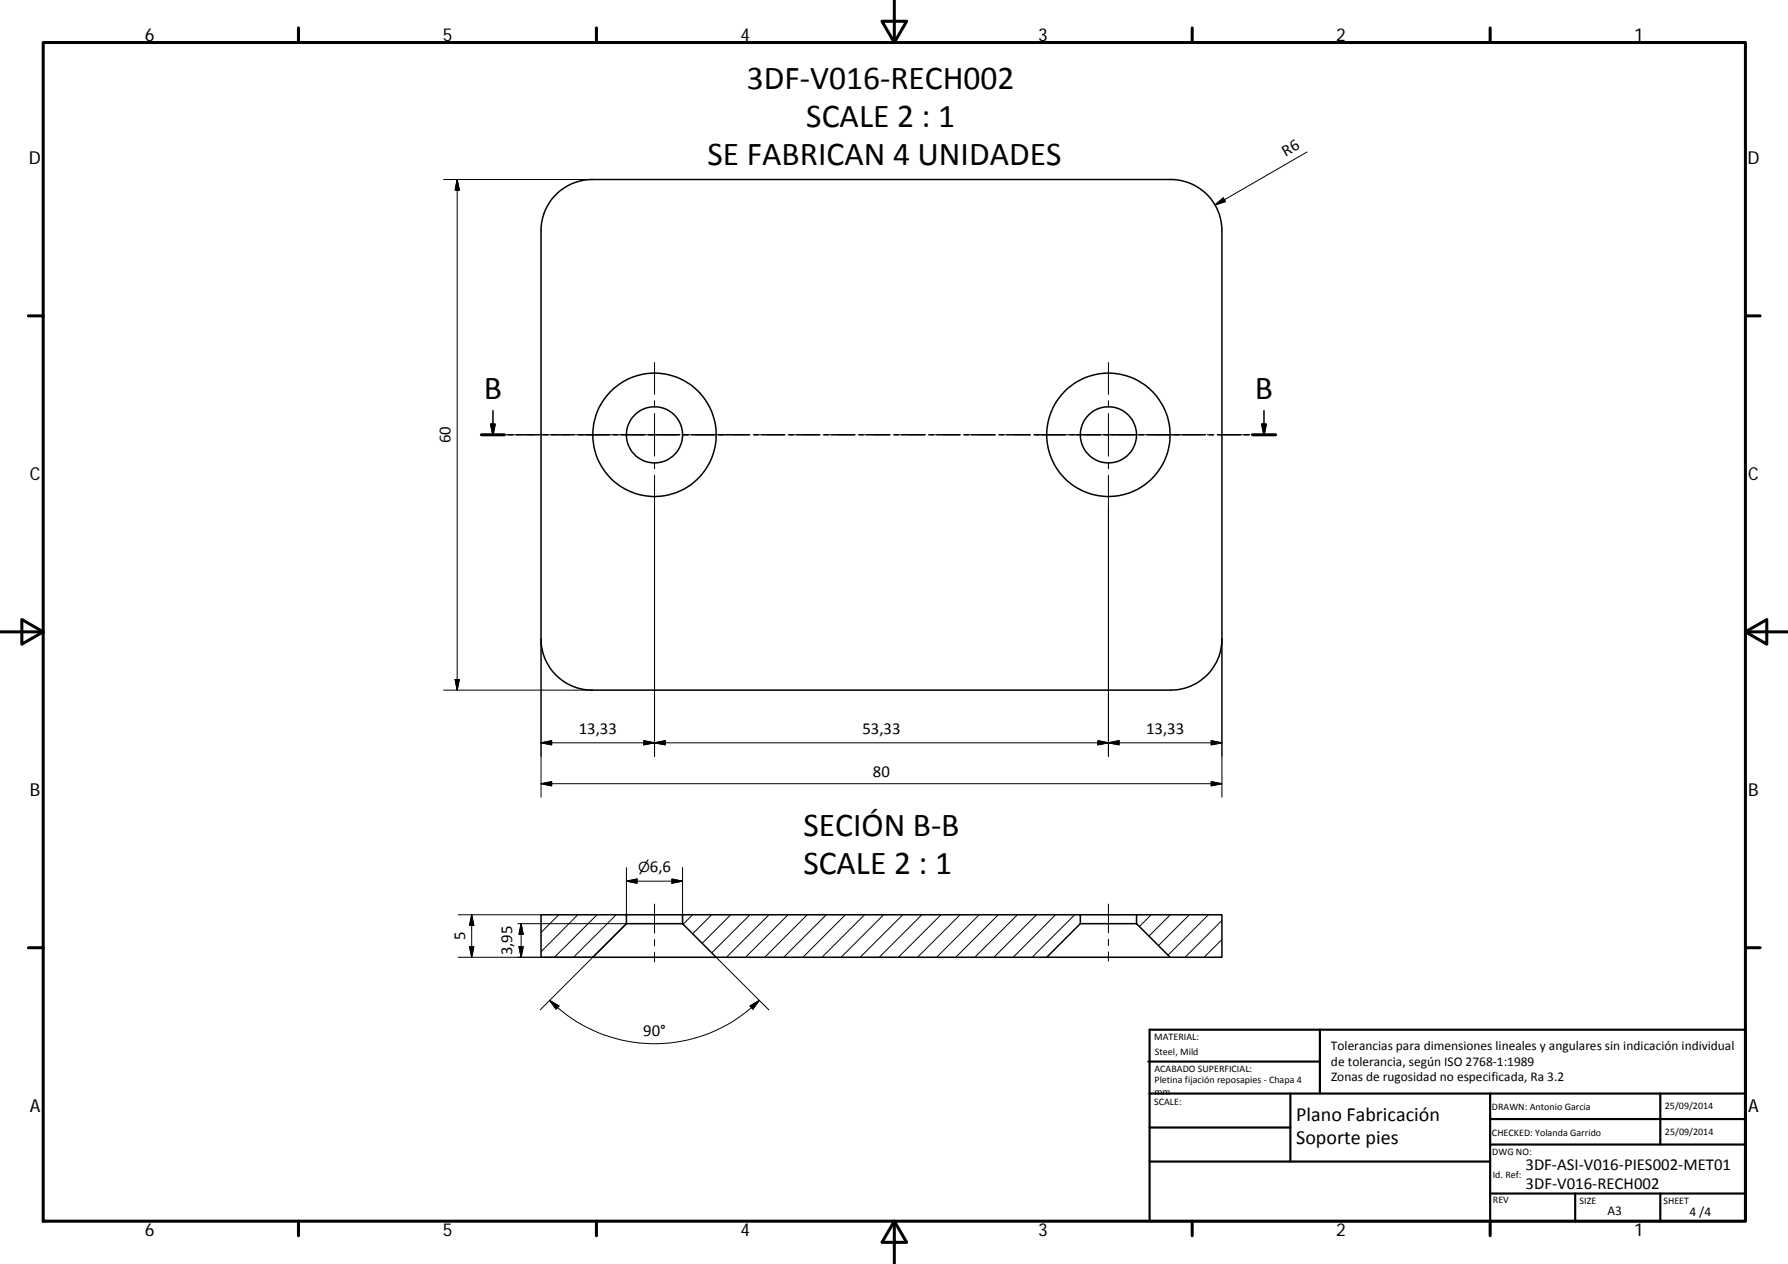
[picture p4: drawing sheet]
<svg xmlns="http://www.w3.org/2000/svg" width="420mm" height="297mm" viewBox="0 0 420 297" stroke-linecap="round" stroke-linejoin="round" font-family="sans-serif">
<g fill="none" stroke="#000" stroke-width=".36">
<path d="M130.4 46a12 12 0 0 1 8.7-3.8h136a12 12 0 0 1 12 12v96a12 12 0 0 1-12 12h-136a12 12 0 0 1-12-12v-96a12 12 0 0 1 3.3-8.2zM115.3 99.7h1l-.5 2.5zM115.8 96.5v5.7M296.5 99.7h1l-.5 2.5zM297 96.5v5.7M113.1 102.2h5.4M119.4 102.2h1.1M121.3 102.2h5.5M127.6 102.2h1.1M129.6 102.2h5.4M135.9 102.2h1M137.8 102.2h5.5"/>
<path d="M144.1 102.2h1.1M146.1 102.2h5.4M152.4 102.2h1M154.3 102.2h5.4M160.6 102.2h1.1M162.5 102.2h5.5M168.9 102.2h1M170.8 102.2h5.4M177.1 102.2h1M179 102.2h5.4M185.3 102.2h1.1M187.2 102.2h5.5"/>
<path d="M193.5 102.2h1.1M195.5 102.2h5.4M201.8 102.2h1M203.7 102.2h5.4M210 102.2h1.1M212 102.2h5.4M218.3 102.2h1M220.2 102.2h5.4M226.5 102.2h1.1M228.4 102.2h5.5M234.7 102.2h1.1M236.7 102.2h5.4"/>
<path d="M243 102.2h1M244.9 102.2h5.4M251.2 102.2h1M253.1 102.2h5.5M259.4 102.2h1.1M261.4 102.2h5.4M267.7 102.2h1M269.6 102.2h5.4M275.9 102.2h1.1M277.8 102.2h5.5M284.2 102.2h1M286.1 102.2h5.4"/>
<path d="M292.4 102.2h1M294.3 102.2h5.5M127.1 215h20.1v2.1l-7.9 7.9h-12.2zM147.2 217.1h13.2M147.2 215h13.2M160.4 215h93.5v2.1l-7.9 7.9h-77.7l-7.9-7.9zM253.9 217.1h13.2M253.9 215h13.2M267.1 215h20v10h-12.1l-7.9-7.9zM139.3 225h29M246 225h29"/>
<circle cx="153.8" cy="102.2" r="6.6"/>
<circle cx="153.8" cy="102.2" r="14.5"/>
<circle cx="260.5" cy="102.2" r="14.5"/>
<circle cx="260.5" cy="102.2" r="6.6"/>
</g>
<g fill="none" stroke="#000" stroke-width=".71">
<path d="M10.1 10h400.1v277h-400.1zM70.1 6.6v3.4M140.2 6.6v3.4M207.3 5h5.8l-2.9 5zM210.2 0v10M280.2 6.6v3.4M350.2 6.6v3.4M6.7 74.2h3.4M410.2 74.2h3.4M113.1 102.2h5.4M294.3 102.2h5.5M.2 148.5h9.9"/>
<path d="M5.1 145.6l5 2.9-5 2.9zM410.2 148.5l5-2.9v5.8zM410.2 148.5h9.9M6.7 222.7h3.4M410.2 222.7h3.4M70.1 287v3.4M140.2 287v3.4M210.2 287l2.9 5h-5.8zM210.2 287v10M280.2 287v3.4M350.2 287v3.4"/>
</g>
<g fill="none" stroke="#000" stroke-width=".51">
<path d="M269.8 249.5h40.4M270.1 257h140.1M270.1 242h140.1v45h-140.1zM303.2 257v16M310.2 242v15M350.2 257v30M390.2 257v12M270.1 273h80.1M270.1 265h33.1M350.2 269h60M350.2 263h60M350.2 280.5h60"/>
<path d="M370.2 280.5v6.5M390.2 280.5v6.5"/>
</g>
<path d="M115.3 99.7h1l-.5 2.5zM296.5 99.7h1l-.5 2.5z" fill="#000" stroke="#000" stroke-width=".36"/>
<g fill="none" stroke="#000" stroke-width=".23">
<path d="M307.2 35.7l-21.7 12.5M104.3 42.2h34.8M107.4 42.2l.5 2.5h-1zM107.4 42.2v120M285.5 48.2l2-1.7 .5 .9zM153.8 85.2v7.5M153.8 94.2v1.5M153.8 97.2v10M260.5 85.2v7.5M260.5 94.2v1.5M260.5 97.2v10M118.4 102.2h3.9"/>
<path d="M123.8 102.2h1.5M126.8 102.2h4M132.2 102.2h1.5M135.2 102.2h9.1M144.4 102.2h2.9M147.4 102.2h12M153.8 108.7v1.5M153.8 111.7v66M162.4 102.2h-2.1M163.3 102.2h7.5M172.2 102.2h3.8M177.4 102.2h1.6"/>
<path d="M180.5 102.2h3.7M185.7 102.2h1.5M188.7 102.2h3.8M194 102.2h1.5M197 102.2h3.8M202.3 102.2h1.4M205.2 102.2h3.8M210.5 102.2h1.5M213.5 102.2h3.8M218.8 102.2h1.5M221.8 102.2h3.7M227 102.2h1.5"/>
<path d="M230 102.2h3.8M235.3 102.2h1.5M238.3 102.2h3.8M243.5 102.2h7.5M251.8 102.2h2.2M254.8 102.2h12.1M260.5 108.7v1.5M260.5 111.7v66M269.9 102.2h-2.9M282.2 102.2h-12.2M283.7 102.2h1.5M286.6 102.2h7.1"/>
<path d="M106.9 159.7h1l-.5 2.5zM127.1 150.2v37.1M287.1 150.2v37.1M104.3 162.2h34.8M127.1 174.6l2.5-.5v.9zM127.1 174.6h160M151.3 174.1l2.5 .5-2.5 .4zM153.8 174.6l2.5-.5v.9zM258 174.1l2.5 .5-2.5 .4zM260.5 174.6l2.5-.5v.9zM284.6 174.1l2.5 .5-2.5 .4zM127.1 184.2l2.5-.5v1z"/>
<path d="M127.1 184.2h160M284.6 183.7l2.5 .5-2.5 .5zM107.7 215h19.4M110.8 215v10M110.8 215l.5 2.5h-1zM121.7 217.1h25.5M122.5 217.1v7.9M122.5 217.1l.4 2.5h-.9zM131.3 215l-4.2 4.1M135.8 215l-8.7 8.6M140.3 215l-10 10M144.8 215l-10 10"/>
<path d="M147.2 207.1l2.5-.5v1zM147.2 207.1h13.2M147.2 217l-20.3 20.3M147.2 203.9v13.2M153.8 212.5v6.8M157.9 206.6l2.5 .5-2.5 .5zM160.4 203.9v13.2M162.8 215l-2.3 2.2M167.2 215l-4.4 4.4M171.7 215l-6.7 6.7M176.2 215l-9 8.9M180.7 215l-10 10"/>
<path d="M185.2 215l-10 10M189.7 215l-10 10M194.2 215l-10 10M198.7 215l-10 10M203.2 215l-10 10M207.6 215l-10 10M212.1 215l-10 10M216.6 215l-10 10M221.1 215l-10 10M225.6 215l-10 10M230.1 215l-10 10M234.6 215l-10 10"/>
<path d="M239.1 215l-10 10M243.6 215l-10 10M248 215l-9.9 10M252.5 215l-10 10M260.5 212.5v6.7M270.5 215l-2.8 2.7M275 215l-5 5M279.5 215l-7.3 7.2M284 215l-9.5 9.5M287.1 216.3l-8.6 8.7M107.7 225h31.6M110.3 222.5h1l-.5 2.5z"/>
<path d="M122 222.5h.9l-.4 2.5zM129.2 235.1l2.1 1.3-.6 .8zM129.2 235.1a34.9 34.9 0 0 0 49.2 0M153.8 220.8v1.5M153.8 223.8v2.2M168.3 225l12.4 12.3M176.2 236.4l2.2-1.3-1.5 2.1zM260.5 220.7v1.5M260.5 223.7v2.2M287.1 220.8l-4.2 4.2"/>
</g>
<g fill="#000" stroke="#000" stroke-width=".23">
<path d="M107.4 42.2l.5 2.5h-1zM285.5 48.2l2-1.7 .5 .9zM106.9 159.7h1l-.5 2.5zM127.1 174.6l2.5-.5v.9zM151.3 174.1l2.5 .5-2.5 .4zM153.8 174.6l2.5-.5v.9zM258 174.1l2.5 .5-2.5 .4zM260.5 174.6l2.5-.5v.9zM284.6 174.1l2.5 .5-2.5 .4zM127.1 184.2l2.5-.5v1zM284.6 183.7l2.5 .5-2.5 .5zM110.8 215l.5 2.5h-1z"/>
<path d="M122.5 217.1l.4 2.5h-.9zM147.2 207.1l2.5-.5v1zM157.9 206.6l2.5 .5-2.5 .5zM110.3 222.5h1l-.5 2.5zM122 222.5h.9l-.4 2.5zM129.2 235.1l2.1 1.3-.6 .8zM176.2 236.4l2.2-1.3-1.5 2.1z"/>
</g>
<g font-size="7.9">
<text x="175.5" y="20.8">3DF‐V016‐RECH002</text>
<text x="189.5" y="29.8">SCALE 2 : 1</text>
<text x="166.3" y="38.8">SE FABRICAN 4 UNIDADES</text>
<text x="113.7" y="93.7">B</text>
<text x="294.9" y="93.7">B</text>
<text x="188.8" y="196.4">SECIÓN B‐B</text>
<text x="188.8" y="205.4">SCALE 2 : 1</text>
</g>
<g font-size="4.7">
<text x="304.6" y="263.5">Plano Fabricación</text>
<text x="304.6" y="268.9">Soporte pies</text>
</g>
<g font-size="4.2">
<text x="34" y="9.6">6</text>
<text x="104" y="9.6">5</text>
<text x="174" y="9.6">4</text>
<text x="244" y="9.6">3</text>
<text x="314" y="9.6">2</text>
<text x="384" y="9.6">1</text>
<text x="6.8" y="38.7">D</text>
<text x="410.6" y="38.7">D</text>
<text x="7" y="112.9">C</text>
<text x="410.8" y="112.9">C</text>
<text x="7" y="187.1">B</text>
<text x="410.8" y="187.1">B</text>
<text x="7" y="261.3">A</text>
<text x="410.8" y="261.3">A</text>
<text x="34" y="290.4">6</text>
<text x="104" y="290.4">5</text>
<text x="174" y="290.4">4</text>
<text x="244" y="290.4">3</text>
<text x="314" y="290.4">2</text>
<text x="384" y="290.4">1</text>
</g>
<g font-size="3.9">
<text x="302.1" y="36.8" transform="rotate(-30 302.1 36.8)">R6</text>
<text x="105.9" y="104.2" transform="rotate(-90 105.9 104.2)">60</text>
<text x="136" y="172.5">13,33</text>
<text x="202.7" y="172.5">53,33</text>
<text x="269.3" y="172.5">13,33</text>
<text x="205.1" y="182.6">80</text>
<text x="152.7" y="204.9">6,6</text>
<text x="109.3" y="220.9" transform="rotate(-90 109.3 220.9)">5</text>
<text x="120.4" y="224.5" transform="rotate(-90 120.4 224.5)">3,95</text>
<text x="151.1" y="243.5">90°</text>
<text x="358.5" y="274.9">3DF‐ASI‐V016‐PIES002‐MET01</text>
<text x="358.5" y="279.4">3DF‐V016‐RECH002</text>
</g>
<text font-size="3.3" x="149.9" y="204.9">⌀</text>
<g font-size="3.1">
<text x="312.8" y="246.8">Tolerancias para dimensiones lineales y angulares sin indicación individual</text>
<text x="312.8" y="250.4">de tolerancia, según ISO 2768‐1:1989</text>
<text x="312.8" y="254">Zonas de rugosidad no especificada, Ra 3.2</text>
<text x="377.7" y="285.6">A3</text>
<text x="397" y="285.9">4 /4</text>
</g>
<g font-size="2.4">
<text x="271.2" y="244.4">MATERIAL:</text>
<text x="271.3" y="251.9">ACABADO SUPERFICIAL:</text>
<text x="271.4" y="247.9">Steel, Mild</text>
<text x="271.3" y="254.6">Pletina fijación reposapies ‐ Chapa 4</text>
<text x="271.3" y="257.3">mm</text>
<text x="271.2" y="259.7">SCALE:</text>
<text x="350.6" y="260.9">DRAWN: Antonio Garcia</text>
<text x="391.2" y="260.6">25/09/2014</text>
<text x="350.6" y="267">CHECKED: Yolanda Garrido</text>
<text x="391.2" y="266.6">25/09/2014</text>
<text x="350.7" y="271.4">DWG NO:</text>
<text x="350.8" y="276.8">Id. Ref:</text>
<text x="350.8" y="282.8">REV</text>
<text x="371.2" y="282.9">SIZE</text>
<text x="390.9" y="282.9">SHEET</text>
</g>
</svg>
